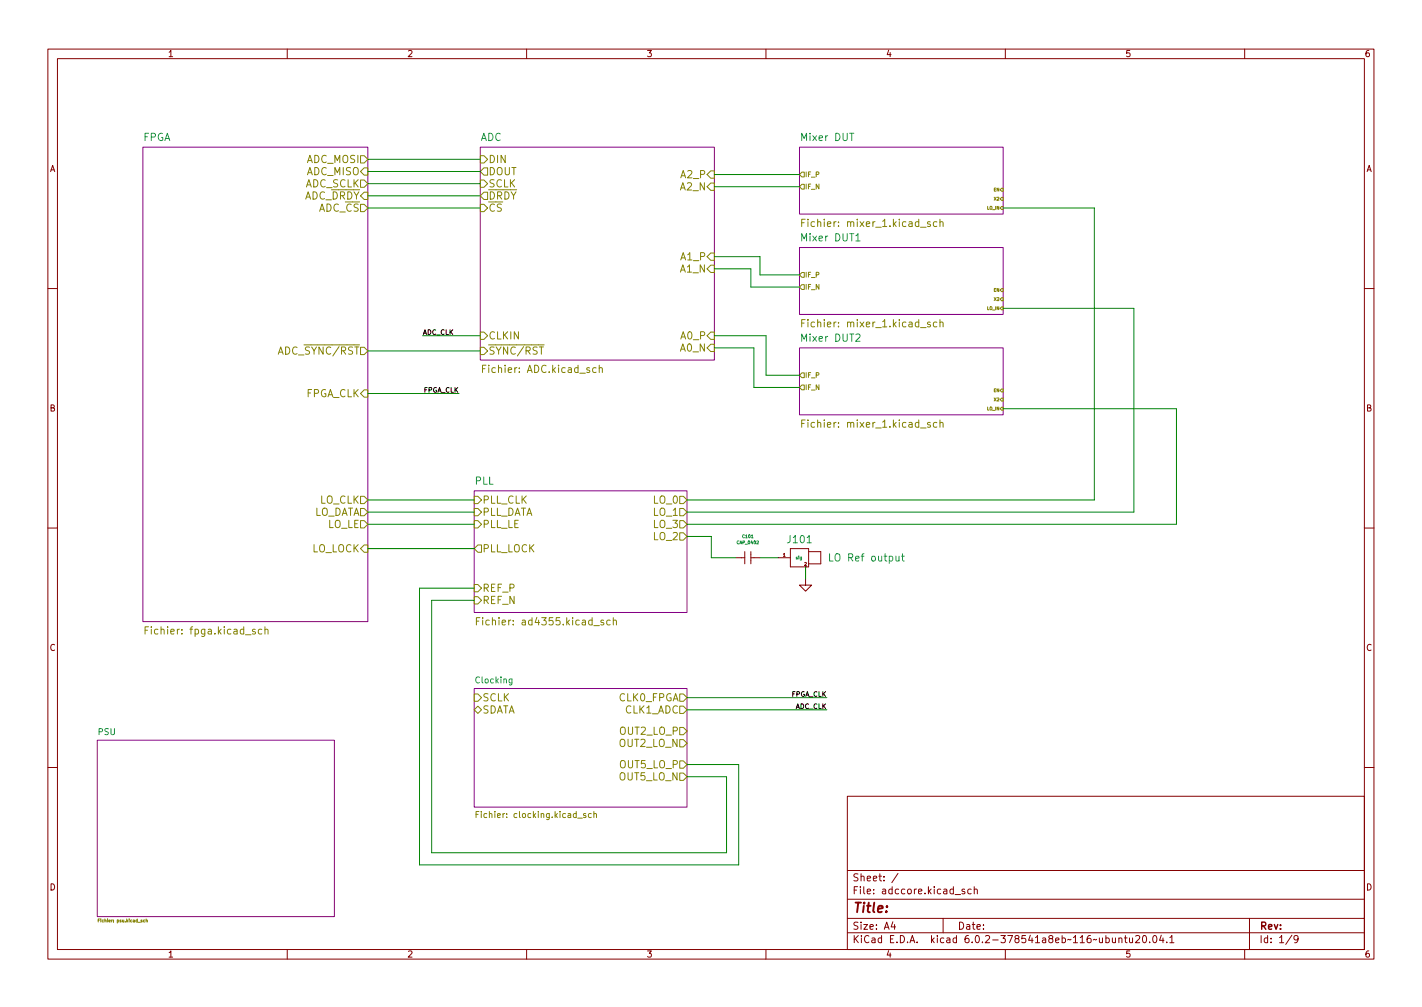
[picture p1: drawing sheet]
<svg xmlns="http://www.w3.org/2000/svg" width="297mm" height="210mm" viewBox="0 0 297 210" stroke-linecap="round" stroke-linejoin="round" font-family="sans-serif">
<g fill="none" stroke="#840000" stroke-width=".21">
<path d="M10 10.2h277v190.1h-277zM12 12.2h273v186.1h-273zM60 10.2v2M110 10.2v2M160 10.2v2M210 10.2v2M260 10.2v2M10 60.2h2M285 60.2h2M10 110.2h2M153.7 116.5h1.9M155.6 115.2v2.5"/>
<path d="M156.8 116.5h1.9M156.8 115.2v2.5M162.6 116.5h2.5M165.1 118.4h3.8zM165.1 114.5h3.8zM165.1 114.5v3.9zM168.9 117.7h2.5zM168.9 115.2h2.5zM168.9 114.5v3.9zM171.4 115.2v2.5zM285 110.2h2M168.3 120.9v1.3h1.2l-1.2 1.2-1.3-1.2h1.3"/>
<path d="M10 160.2h2M177 166.3h108v32h-108zM285 160.2h2M60 198.3v2M110 198.3v2M160 198.3v2M177 194.8h108M177 191.8h108M177 187.8h108M177 181.8h108M186.5 192.5l-.4 1h1M186.9 193v1"/>
<path d="M187.6 182.4l-1.3 1.9M197 191.8v3M199.5 186.8h1.1M201.5 185.7l-.4-.1-.2 .2 .1 .3 .5 .1v.4h-.6M202.9 185.7l-.5-.1-.3 .3 .2 .7h.6M203.5 185.8l.2-.2 .4 .1v.9M203.5 185.1v1.5M210 198.3v2M233.7 196l.2-.2 .4 .1 .1 .9M233.7 195.8v1M234.9 195.8h.5M235.1 195.3v1.3l.3 .2"/>
<path d="M235.9 195.8l.1 1h.4l.2-.1M236.6 195.8v1M237.2 195.5l.6-.2 .3 .5-1 1h1M238.8 195.5l.2-.2a.8 .8 0 0 1 .5 .8 .8 .8 0 0 1-.5 .7l-.2-.1-.2-.4zM240.1 196.7v.1M241 195.4l.1-.1a.8 .8 0 0 1 .6 .8 .8 .8 0 0 1-.6 .7 1 1 0 0 1-.1-1.4zM242.6 195.3l-.4 1h.9M242.9 195.8v1M243.7 196.7v.1M244.4 195.8l.4-.5v1.5M244.4 196.8h.8M260 198.3v2"/>
<path d="M261 191.8v6.5M269.9 195.3l-1.3 1.9M271.2 196l-.3 .3h-.3l-.3-.3 .1-.6 .5-.1 .2 .2a.99 .99 0 0 1-.4 1.3h-.3"/>
</g>
<g fill="#fff" stroke="#fff" stroke-width=".21">
<path d="M167 72.6h42.5v14h-42.5z"/>
<path d="M99.1 143.8h44.4v24.7h-44.4z"/>
<path d="M20.3 154.6h49.5v36.8h-49.5z"/>
<path d="M167 30.7h42.5v14h-42.5z"/>
<path d="M167 51.7h42.5v14h-42.5z"/>
<path d="M29.8 30.7h47v99.1h-47z"/>
<path d="M99.1 102.5h44.4v25.4h-44.4z"/>
<path d="M100.3 30.7h48.9v44.5h-48.9z"/>
</g>
<path d="M29.8 30.7h47v99.1h-47zM100.3 30.7h48.9v44.5h-48.9zM167 30.7h42.5v14h-42.5zM167 51.7h42.5v14h-42.5zM167 72.6h42.5v14h-42.5zM99.1 102.5h44.4v25.4h-44.4zM20.3 154.6h49.5v36.8h-49.5zM99.1 143.8h44.4v24.7h-44.4z" fill="none" stroke="#840084" stroke-width=".21"/>
<g fill="none" stroke="#848400" stroke-width=".21">
<path d="M75.3 32.5h.8l.7 .8-.7 .7h-.8zM75.3 37.6h.8l.7 .7-.7 .8h-.8zM76.1 35h.7v1.6h-.7l-.8-.8zM100.3 32.5h.8l.8 .8-.8 .7h-.8zM100.3 37.6h.8l.8 .7-.8 .8h-.8zM101.1 35h.8v1.6h-.8l-.8-.8zM147.7 36.4l.8-.7h.7v1.5h-.7zM148.5 38.2h.7v1.5h-.7l-.8-.7zM167.5 35.9h.5v1h-.5l-.5-.5zM167.5 38.5h.5v1h-.5l-.5-.5zM209.2 39.3h.3v.6h-.3l-.3-.3zM75.3 42.7h.8l.7 .7-.7 .8h-.8z"/>
<path d="M76.1 40.1h.7v1.6h-.7l-.8-.8zM100.3 42.7h.8l.8 .7-.8 .8h-.8zM101.1 40.1h.8v1.6h-.8l-.8-.8zM148.5 55.4h.7v1.5h-.7l-.8-.8zM148.5 52.8h.7v1.6h-.7l-.8-.8zM167.5 46.5h.5M167.5 56.9h.5v1h-.5l-.5-.5zM167.5 59.4h.5v1h-.5l-.5-.5zM168.2 45.8h-.7v1.5M195.7 46.4l-.4-.1-.3 .3 .1 .6h.6M196.3 46.4l.3-.1 .3 .1 .1 .9M196.3 45.8v1.5"/>
<path d="M209.2 43.1h.3v.6h-.3l-.3-.3zM209.2 41.2h.3v.6h-.3l-.3-.3zM75.3 72.5h.8l.7 .8-.7 .7h-.8zM100.3 72.5h.8l.8 .8-.8 .7h-.8zM100.3 69.3h.8l.8 .8-.8 .8h-.8zM100.8 77h.5M101.5 76.3h-.7v1.5M124.5 76.8h-.4l-.3 .3 .1 .6h.6M125.2 76.9l.2-.1h.4v1M125.2 76.3v1.5M148.5 69.3h.7v1.6h-.7l-.8-.8zM148.5 71.9h.7v1.5h-.7l-.8-.8z"/>
<path d="M167.5 67.5h.5M167.5 77.9h.5v1h-.5l-.5-.5zM168.2 66.7h-.7v1.6M195.7 67.3l-.4-.1-.3 .3 .1 .7h.6M196.3 67.4l.3-.2 .3 .1 .1 1M196.3 66.7v1.6M209.2 64.1h.3v.6h-.3l-.3-.3zM209.2 62.2h.3v.6h-.3l-.3-.3zM209.2 60.3h.3v.6h-.3l-.3-.3zM76.1 81.4h.7v1.5h-.7l-.8-.7zM167.5 88.4h.5M167.5 80.4h.5v1h-.5l-.5-.5z"/>
<path d="M168.2 87.7h-.7v1.5M195.7 88.3l-.4-.1-.3 .3 .1 .6h.6M196.3 88.3l.3-.1 .3 .1 .1 .9M196.3 87.7v1.5M209.2 85h.3v.7h-.3l-.3-.4zM209.2 83.1h.3v.7h-.3l-.3-.4zM209.2 81.2h.3v.6h-.3l-.3-.3zM75.3 106.2h.8l.7 .7-.7 .8h-.8zM75.3 103.6h.8l.7 .8-.7 .8h-.8zM75.3 108.7h.8l.7 .8-.7 .7h-.8zM76.1 113.8h.7v1.5h-.7l-.8-.8zM99.1 103.6h.7l.8 .8-.8 .8h-.7z"/>
<path d="M99.1 106.2h.7l.8 .7-.8 .8h-.7zM99.1 108.7h.7l.8 .8-.8 .7h-.7zM99.1 114.5l.7-.7h.8v1.5h-.8zM142 103.6h.7l.8 .8-.8 .8h-.7zM142 106.2h.7l.8 .7-.8 .8h-.7zM142 108.7h.7l.8 .8-.8 .7h-.7zM142 111.2h.7l.8 .8-.8 .8h-.7zM30.3 131.6h.5M31 130.9h-.7v1.5M54.7 131.4h-.4l-.3 .3 .1 .6h.6M55.3 131.5l.3-.1h.3l.1 1M55.3 130.9v1.5"/>
<path d="M99.1 122h.7l.8 .8-.8 .8h-.7zM99.1 124.6h.7l.8 .7-.8 .8h-.7zM99.5 129.7h.5M100.2 129h-.7v1.5M127.5 129.5h-.5l-.3 .3 .2 .6h.6M128.1 129.6l.2-.1h.4l.1 1M128.1 129v1.5M99.1 144.9h.7l.8 .8-.8 .7h-.7zM99.1 148.2l.7-.8 .8 .8-.8 .8zM142 144.9h.7l.8 .8-.8 .7h-.7zM142 147.4h.7l.8 .8-.8 .8h-.7zM142 151.9h.7l.8 .7-.8 .8h-.7z"/>
<path d="M142 154.4h.7l.8 .8-.8 .8h-.7zM142 158.9h.7l.8 .7-.8 .8h-.7zM99.4 170h.5M100 169.4h-.6v1.3M122.4 169.9h-.3l-.2 .1v.2l.5 .1v.3h-.5M123.5 169.9h-.4l-.2 .2 .1 .5h.5M124.1 170l.4-.1 .1 .8M124.1 169.4v1.3M142 161.4h.7l.8 .8-.8 .7h-.7zM20.5 192.2h.2M20.8 191.9h-.3v.6M30.2 192.1l-.3 .1 .1 .3h.2"/>
<path d="M30.5 192.1h.3v.4M30.5 191.9v.6"/>
</g>
<path d="M178.8 50.3h.9M178.8 69.9l.6-.2 .3 .5-1 1.1h1M173.3 115.6v1.5h.7M188.3 116.1h.6M188.5 115.6v1.3l.4 .2M106.9 141.8v1l-.2 .2h-.3M106.9 141.8h-.3l-.3 .2 .2 .5h.4" fill="none" stroke="#008484" stroke-width=".21"/>
<g fill="none" stroke="#008400" stroke-width=".21">
<path d="M76.8 33.3h23.5M76.8 35.8h23.5M76.8 38.3h23.5M149.2 39h17.8M149.2 36.4h17.8M76.8 43.4h23.5M76.8 40.9h23.5M149.2 56.1h7.6v3.8h10.2M149.2 53.6h9.5v3.8h8.3M209.5 43.4h19.1v61h-85.1M76.8 73.3h23.5M88.3 70.1h12"/>
<path d="M149.2 72.6h8.3v8.3h9.5M149.2 70.1h10.8v8.3h7M209.5 64.4h27.4v42.5h-93.4M76.8 82.2h19.1M209.5 85.3h36.2v24.2h-102.2M76.8 109.5h22.3M76.8 104.4h22.3M76.8 106.9h22.3M76.8 114.5h22.3M143.5 112h5.1v4.5h5.1M158.7 116.5h3.9M168.3 118.4v2.5"/>
<path d="M99.1 125.3h-8.9v52.7h61.6v-15.8h-8.3M99.1 122.8h-11.5v57.8h66.7v-21h-10.8M143.5 145.7h29.2M143.5 148.2h29.2"/>
</g>
<text font-size="2.8" fill="#840000" x="178" y="190.6">Title:</text>
<g font-size="2.1" fill="#008484">
<text x="29.8" y="29.4">FPGA</text>
<text x="100.3" y="29.4">ADC</text>
<text x="167.5" y="29.4">Mixer DUT</text>
<text x="167.7" y="50.4">Mixer DUT1</text>
<text x="167.7" y="71.3">Mixer DUT2</text>
<text x="99.1" y="101.2">PLL</text>
<text x="164.6" y="113.4">J101</text>
<text x="173.9" y="117.2">LO Ref output</text>
</g>
<g font-size="2.1" fill="#848400">
<text x="64" y="34">ADC_MOSI</text>
<text x="102" y="34">DIN</text>
<text x="61.7" y="41.7">ADC_~{DRDY}</text>
<text x="63.6" y="39.1">ADC_SCLK</text>
<text x="64" y="36.6">ADC_MISO</text>
<text x="102" y="36.6">DOUT</text>
<text x="102" y="39.1">SCLK</text>
<text x="102" y="41.7">~{DRDY}</text>
<text x="142.2" y="39.7">A2_N</text>
<text x="142.3" y="37.2">A2_P</text>
<text x="64.8" y="44.2">ADC_~{CS}</text>
<text x="102" y="44.2">~{CS}</text>
<text x="168.7" y="47.4">Fichier: mixer_1.kicad_sch</text>
<text x="142.2" y="56.9">A1_N</text>
<text x="142.3" y="54.4">A1_P</text>
<text x="102" y="70.9">CLKIN</text>
<text x="142.3" y="70.9">A0_P</text>
<text x="168.7" y="68.3">Fichier: mixer_1.kicad_sch</text>
<text x="57" y="74">ADC_~{SYNC/RST}</text>
<text x="101.5" y="77.9">Fichier: ADC.kicad_sch</text>
<text x="102" y="74">~{SYNC/RST}</text>
<text x="142.2" y="73.4">A0_N</text>
<text x="63.8" y="82.9">FPGA_CLK</text>
<text x="168.7" y="89.3">Fichier: mixer_1.kicad_sch</text>
<text x="65.2" y="107.7">LO_DATA</text>
<text x="66.7" y="105.2">LO_CLK</text>
<text x="100.7" y="105.2">PLL_CLK</text>
<text x="100.7" y="107.7">PLL_DATA</text>
<text x="136.6" y="105.2">LO_0</text>
<text x="136.6" y="107.7">LO_1</text>
<text x="68.3" y="110.2">LO_LE</text>
<text x="100.7" y="110.2">PLL_LE</text>
<text x="136.6" y="110.2">LO_3</text>
<text x="136.6" y="112.8">LO_2</text>
<text x="65" y="115.3">LO_LOCK</text>
<text x="100.7" y="115.3">PLL_LOCK</text>
<text x="100.7" y="123.6">REF_P</text>
<text x="100.7" y="126.1">REF_N</text>
<text x="101" y="130.6">Fichier: ad4355.kicad_sch</text>
<text x="31.4" y="132.5">Fichier: fpga.kicad_sch</text>
<text x="100.7" y="146.4">SCLK</text>
<text x="100.7" y="149">SDATA</text>
<text x="129.2" y="146.4">CLK0_FPGA</text>
<text x="130.5" y="149">CLK1_ADC</text>
<text x="129.4" y="156">OUT2_LO_N</text>
<text x="129.5" y="153.4">OUT2_LO_P</text>
<text x="129.5" y="160.4">OUT5_LO_P</text>
<text x="129.4" y="162.9">OUT5_LO_N</text>
</g>
<g font-size="2.1" fill="#840000">
<text x="178" y="184">Sheet: /</text>
<text x="178" y="186.7">File: adccore.kicad_sch</text>
<text x="178" y="196.9">KiCad E.D.A. kicad 6.0.2-378541a8eb~116~ubuntu20.04.1</text>
<text x="178" y="194.1">Size: A4</text>
<text x="200" y="194.1">Date:</text>
<text x="263" y="194.1">Rev:</text>
<text x="263" y="196.9">Id: 1/9</text>
</g>
<g font-size="1.8" fill="#840000">
<text x="35" y="11.9">1</text>
<text x="85" y="11.9">2</text>
<text x="135" y="11.9">3</text>
<text x="185" y="11.9">4</text>
<text x="235" y="11.9">5</text>
<text x="285" y="11.9">6</text>
<text x="10.3" y="35.9">A</text>
<text x="285.3" y="35.9">A</text>
<text x="10.3" y="85.9">B</text>
<text x="285.3" y="85.9">B</text>
<text x="10.3" y="135.9">C</text>
<text x="285.3" y="135.9">C</text>
<text x="10.3" y="185.9">D</text>
<text x="285.3" y="185.9">D</text>
<text x="35" y="199.9">1</text>
<text x="85" y="199.9">2</text>
<text x="135" y="199.9">3</text>
<text x="185" y="199.9">4</text>
<text x="235" y="199.9">5</text>
<text x="285" y="199.9">6</text>
</g>
<g font-size="1.8" fill="#008484">
<text x="99.5" y="142.7">Clocking</text>
<text x="20.5" y="153.5">PSU</text>
</g>
<text font-size="1.8" fill="#848400" x="100.5" y="170.8">Fichier: clocking.kicad_sch</text>
<g font-size="1.4" fill="#848400">
<text x="168.1" y="36.9">IF_P</text>
<text x="168.1" y="39.5">IF_N</text>
<text x="168.1" y="57.9">IF_P</text>
<text x="168.1" y="60.4">IF_N</text>
<text x="168.1" y="78.9">IF_P</text>
<text x="168.1" y="81.4">IF_N</text>
</g>
<g font-size="1.4">
<text x="88.3" y="69.9">ADC_CLK</text>
<text x="88.4" y="82">FPGA_CLK</text>
<text x="165.2" y="145.5">FPGA_CLK</text>
<text x="166.1" y="148">ADC_CLK</text>
</g>
<g font-size=".9" fill="#848400">
<text x="207.6" y="39.9">EN</text>
<text x="207.8" y="41.8">X2</text>
<text x="206.3" y="43.7">LO_IN</text>
<text x="206.3" y="64.7">LO_IN</text>
<text x="207.6" y="60.9">EN</text>
<text x="207.8" y="62.8">X2</text>
<text x="207.6" y="81.8">EN</text>
<text x="207.8" y="83.8">X2</text>
<text x="206.3" y="85.7">LO_IN</text>
<text x="20.9" y="192.5">Fichier: psu.kicad_sch</text>
</g>
<g font-size=".9" fill="#008484">
<text x="154" y="113.6">CAP_0402</text>
<text x="155.2" y="112.3">C101</text>
<text x="166.1" y="116.8">sig</text>
</g>
<g font-size=".9" fill="#840000">
<text x="163.6" y="116.2">1</text>
<text x="168" y="118.1">2</text>
</g>
</svg>
